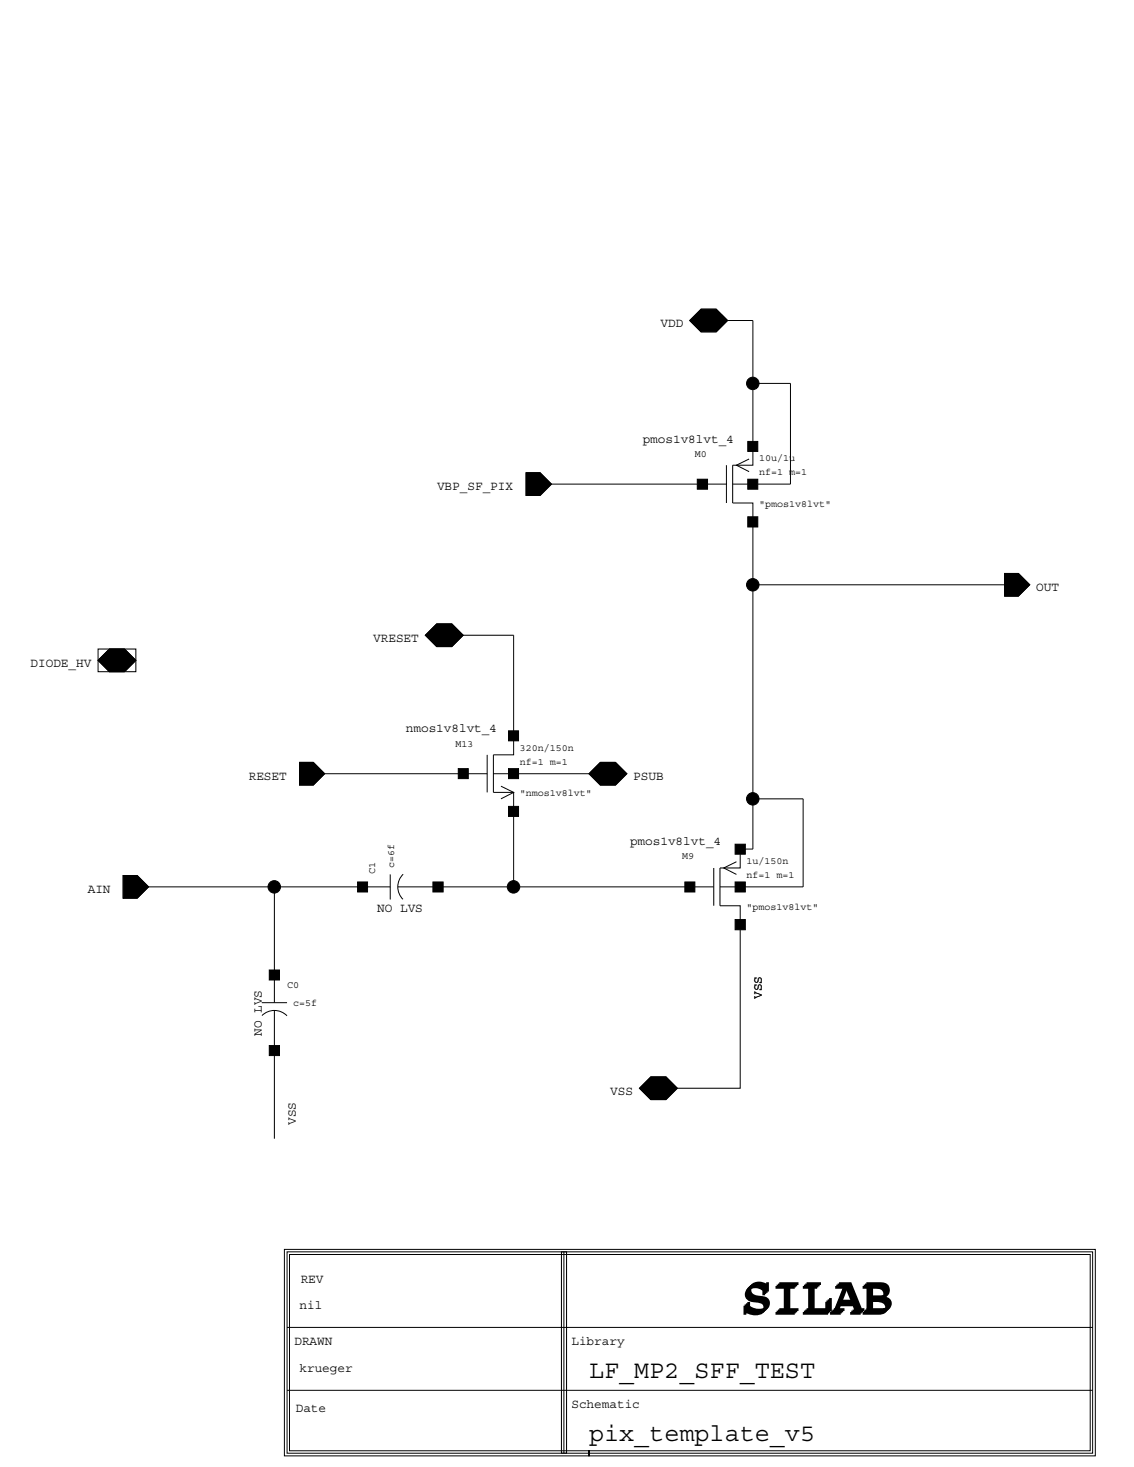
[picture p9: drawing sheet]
<svg xmlns="http://www.w3.org/2000/svg" width="216mm" height="279mm" viewBox="0 0 216 279" stroke-linecap="round" stroke-linejoin="round" font-family="sans-serif">
<g fill="none" stroke="#000" stroke-width=".19">
<path d="M131.3 61l2.2-2.1h2.9l2.1 2.1-2.1 2.2h-2.9zM138.5 61h4.8v27.6h-3.8v7.2h3.8v65.9h-2.4v3.6h-3.8v7.2h3.8v34.8h-16.7M143.3 73h7.2v19.2h-11M100.2 90h2.6l2.2 2.2-2.2 2.2h-2.6zM105 92.2h33.3M138.3 88.6v7.2M142.6 87.4l-2.4 1.2 2.4 1.2M143.3 111.4h50.4M191.3 109.2h2.6l2.1 2.2-2.1 2.1h-2.6zM18.7 123.6h7.2v4.3h-7.2zM18.7 125.8l2.1-2.2h2.9l2.2 2.2-2.2 2.1h-2.9zM81 121h16.8v22.8h-3.9v7.1h3.9v18"/>
<path d="M81 121l2.1-2.2h2.9l2.2 2.2-2.2 2.1h-2.9zM57 145.2h2.6l2.2 2.2-2.2 2.1h-2.6zM61.8 147.4h31M92.8 143.8v7.1M93.9 147.4h20.7M95.4 149.7l2.4 1.2-2.4 1.2M114.3 145.2h2.9l2.1 2.2-2.1 2.1h-2.9l-2.2-2.1zM143.3 152.1h9.6v16.8h-15.8M23.5 166.8h2.6l2.2 2.1-2.2 2.2h-2.6zM52.2 168.9v22.1M74.3 168.9h-48.4M74.3 166.5v4.8"/>
<path d="M75.7 168.9h60.2M76.8 166.5a3.3 3.3 0 0 0-.1 4.8M135.9 165.3v7.2M140.2 164.1l-2.4 1.2 2.4 1.2M49.8 191h4.9M49.9 193.4a3.3 3.3 0 0 1 4.7 .1M52.2 192.4v24.5M121.8 207.3l2.1-2.2h2.9l2.1 2.2-2.1 2.1h-2.9zM54.1 238h154.4v39.3h-96.4v-1h95.5v-37.4h-152.5v37.4h57v1h-58zM54.7 238.4h153.3v38.4h-153.3zM106.9 238.4h1v38.4h-1zM107.4 238.4v38.4"/>
<path d="M54.7 252.8h153.3M54.7 264.8h153.3"/>
</g>
<g fill="#000" stroke="#000" stroke-width=".19">
<path d="M131.3 61l2.2-2.1h2.9l2.1 2.1-2.1 2.2h-2.9zM100.2 90h2.6l2.2 2.2-2.2 2.2h-2.6zM132.8 91.3h1.9v1.9h-1.9zM142.4 91.3h1.9v1.9h-1.9zM142.4 84.1h1.9v1.9h-1.9zM142.4 98.4h1.9v2h-1.9zM191.3 109.2h2.6l2.1 2.2-2.1 2.1h-2.6zM18.7 125.8l2.1-2.2h2.9l2.2 2.2-2.2 2.1h-2.9zM81 121l2.1-2.2h2.9l2.2 2.2-2.2 2.1h-2.9zM57 145.2h2.6l2.2 2.2-2.2 2.1h-2.6zM87.2 146.4h2v1.9h-2zM96.8 139.2h1.9v1.9h-1.9z"/>
<path d="M96.8 146.4h1.9v1.9h-1.9zM96.8 153.6h1.9v1.9h-1.9zM112.1 147.4l2.2-2.2h2.9l2.1 2.2-2.1 2.1h-2.9zM23.5 166.8h2.6l2.2 2.1-2.2 2.2h-2.6zM68.1 168h1.9v1.9h-1.9zM82.4 168h2v1.9h-2zM130.4 168h1.9v1.9h-1.9zM140 175.1h1.9v2h-1.9zM140 168h1.9v1.9h-1.9zM140 160.8h1.9v1.9h-1.9zM51.3 199.1h1.9v1.9h-1.9zM51.3 184.7h1.9v1.9h-1.9z"/>
<path d="M121.8 207.3l2.1-2.2h2.9l2.1 2.2-2.1 2.1h-2.9z"/>
<circle cx="143.3" cy="73" r="1.19"/>
<circle cx="143.3" cy="111.4" r="1.19"/>
<circle cx="143.3" cy="152.1" r="1.19"/>
<circle cx="52.2" cy="168.9" r="1.19"/>
<circle cx="97.8" cy="168.9" r="1.19"/>
</g>
<g font-size="9.6">
<text x="140.9" y="250.4">SILAB</text>
<text x="141.6" y="249.7">SILAB</text>
</g>
<g font-size="4.8">
<text x="112.1" y="262.4">LF_MP2_SFF_TEST</text>
<text x="112.1" y="274.4">pix_template_v5</text>
</g>
<g font-size="2.4">
<text x="125.8" y="62.3">VDD</text>
<text x="122.4" y="84.3">pmos1v8lvt_4</text>
<text x="83.2" y="93.4">VBP_SF_PIX</text>
<text x="197.3" y="112.6">OUT</text>
<text x="71.1" y="122.2">VRESET</text>
<text x="5.8" y="127">DIODE_HV</text>
<text x="77.3" y="139.4">nmos1v8lvt_4</text>
<text x="47.4" y="148.6">RESET</text>
<text x="120.6" y="148.6">PSUB</text>
<text x="119.9" y="161">pmos1v8lvt_4</text>
<text x="16.7" y="170.1">AIN</text>
<text x="71.8" y="173.7">NO LVS</text>
<text x="145" y="190.3" transform="rotate(-90 145 190.3)">VSS</text>
<text x="49.8" y="197.2" transform="rotate(-90 49.8 197.2)">NO LVS</text>
<text x="116.2" y="208.5">VSS</text>
<text x="56.3" y="214.2" transform="rotate(-90 56.3 214.2)">VSS</text>
<text x="57.2" y="244.4">REV</text>
<text x="57" y="249.2">nil</text>
<text x="56" y="256.2">DRAWN</text>
<text x="108.8" y="256.2">Library</text>
<text x="57" y="261.2">krueger</text>
<text x="56.3" y="268.9">Date</text>
<text x="108.8" y="268.1">Schematic</text>
</g>
<g font-size="1.9">
<text x="132.3" y="87">M0</text>
<text x="144.5" y="87.9">10u/1u</text>
<text x="144.5" y="90.6">nf=1 m=1</text>
<text x="144.5" y="96.5">&quot;pmos1v8lvt&quot;</text>
<text x="86.7" y="142.3">M13</text>
<text x="99" y="143">320n/150n</text>
<text x="99" y="145.7">nf=1 m=1</text>
<text x="99" y="151.6">&quot;nmos1v8lvt&quot;</text>
<text x="71.4" y="166.5" transform="rotate(-90 71.4 166.5)">C1</text>
<text x="75" y="165.3" transform="rotate(-90 75 165.3)">c=6f</text>
<text x="129.9" y="163.7">M9</text>
<text x="142.1" y="167.3">nf=1 m=1</text>
<text x="142.1" y="164.6">1u/150n</text>
<text x="142.1" y="173.2">&quot;pmos1v8lvt&quot;</text>
<text x="54.7" y="188.1">C0</text>
<text x="55.8" y="191.7">c=5f</text>
</g>
</svg>
